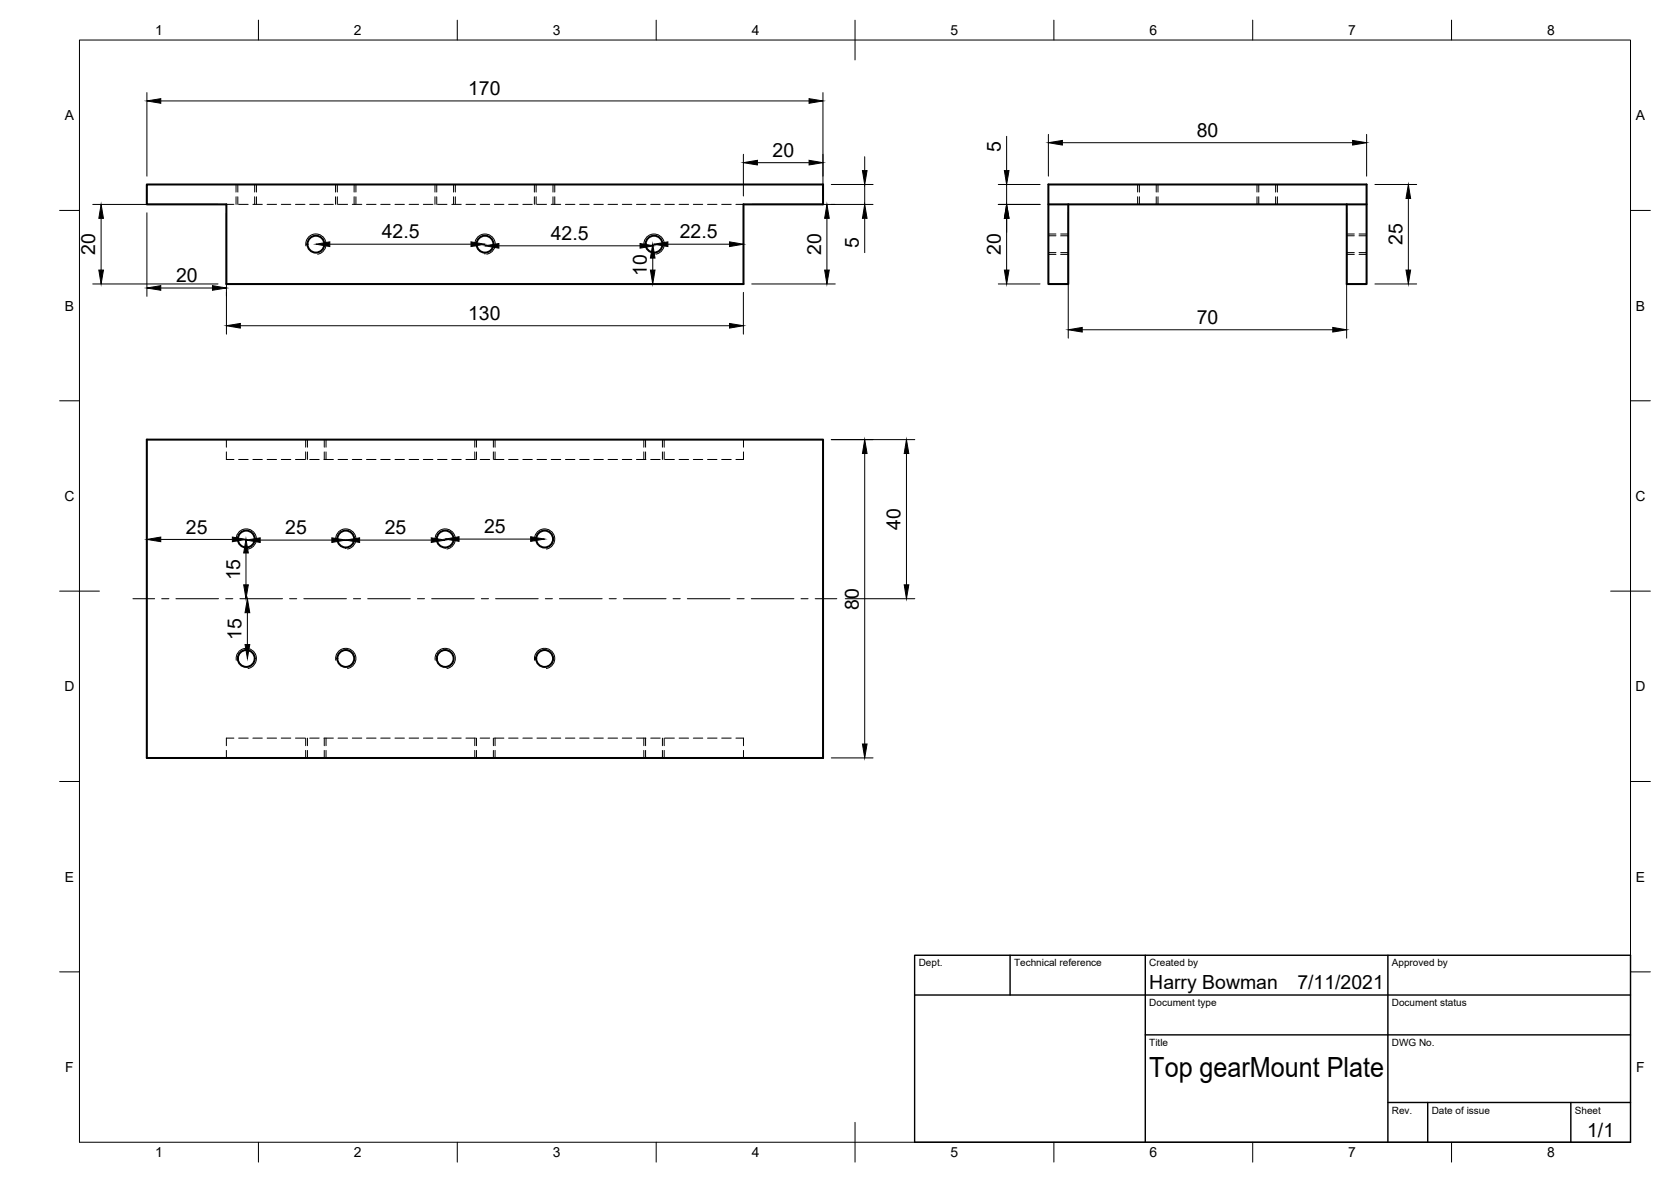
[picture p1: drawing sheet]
<svg xmlns="http://www.w3.org/2000/svg" width="420mm" height="297mm" viewBox="0 0 420 297" stroke-linecap="round" stroke-linejoin="round" font-family="sans-serif">
<!-- layer: Visible -->
<g fill="none" stroke="#000" stroke-width=".51">
<path d="M36.9 46.4h170v5h-20v20h-130v-20h-20zM263.6 51.4h80M268.6 51.4v20h-5v-25h80v25h-5v-20M36.9 110.5h170v80h-170z"/>
<circle cx="79.4" cy="61.4" r="2.13"/>
<circle cx="122" cy="61.4" r="2.13"/>
<circle cx="164.5" cy="61.4" r="2.13"/>
<circle cx="61.9" cy="135.5" r="2.13"/>
<circle cx="86.9" cy="135.5" r="2.13"/>
<circle cx="111.9" cy="135.5" r="2.13"/>
<circle cx="136.9" cy="135.5" r="2.13"/>
<circle cx="61.9" cy="165.5" r="2.13"/>
<circle cx="86.9" cy="165.5" r="2.13"/>
<circle cx="111.9" cy="165.5" r="2.13"/>
<circle cx="136.9" cy="165.5" r="2.13"/>
</g>
<!-- layer: Hidden -->
<g fill="none" stroke="#000" stroke-width=".25">
<path d="M56.9 51.4h1.9M59.8 46.4v1.9M59.8 49.5v1.9M60 51.4h2.4M63.6 51.4h2.4M64 46.4v1.9M64 49.5v1.9M67.2 51.4h2.3M70.7 51.4h2.4M74.3 51.4h2.4M77.9 51.4h2.3M81.4 51.4h2.4"/>
<path d="M84.8 46.4v1.9M84.8 49.5v1.9M85 51.4h2.4M88.6 51.4h2.4M89 46.4v1.9M89 49.5v1.9M92.2 51.4h2.4M95.7 51.4h2.4M99.3 51.4h2.4M102.9 51.4h2.4M106.4 51.4h2.4M109.8 46.4v1.9"/>
<path d="M109.8 49.5v1.9M110 51.4h2.4M113.6 51.4h2.4M114 46.4v1.9M114 49.5v1.9M117.2 51.4h2.3M120.7 51.4h2.4M124.3 51.4h2.4M127.9 51.4h2.4M131.5 51.4h2.3M134.8 46.4v1.9M134.8 49.5v1.9"/>
<path d="M135 51.4h2.4M138.6 51.4h2.4M139 46.4v1.9M139 49.5v1.9M142.2 51.4h2.3M145.8 51.4h2.3M149.3 51.4h2.4M152.9 51.4h2.4M156.5 51.4h2.4M160 51.4h2.4M163.6 51.4h2.4M167.2 51.4h2.4"/>
<path d="M170.8 51.4h2.3M174.3 51.4h2.4M177.9 51.4h2.4M181.5 51.4h2.4M185 51.4h1.9M263.6 59.3h1.9M266.7 59.3h1.9M286.5 46.4v1.9M286.5 49.5v1.9M290.7 46.4v1.9M290.7 49.5v1.9M316.5 46.4v1.9"/>
<path d="M316.5 49.5v1.9M320.7 46.4v1.9M320.7 49.5v1.9M338.6 59.3h1.9M341.7 59.3h1.9M263.6 63.5h1.9M266.7 63.5h1.9M338.6 63.5h1.9M341.7 63.5h1.9M56.9 110.5v1.9M56.9 113.6v1.9h1.9M60 115.5h2.4"/>
<path d="M63.6 115.5h2.4M67.2 115.5h2.3M70.7 115.5h2.4M74.3 115.5h2.4M77.3 110.5v1.9M77.3 113.6v1.9M77.9 115.5h2.3M81.4 115.5h2.4M81.5 110.5v1.9M81.5 113.6v1.9M85 115.5h2.4M88.6 115.5h2.4"/>
<path d="M92.2 115.5h2.4M95.7 115.5h2.4M99.3 115.5h2.4M102.9 115.5h2.4M106.4 115.5h2.4M110 115.5h2.4M113.6 115.5h2.4M117.2 115.5h2.3M119.8 110.5v1.9M119.8 113.6v1.9M120.7 115.5h2.4M124.1 110.5v1.9"/>
<path d="M124.1 113.6v1.9M124.3 115.5h2.4M127.9 115.5h2.4M131.5 115.5h2.3M135 115.5h2.4M138.6 115.5h2.4M142.2 115.5h2.3M145.8 115.5h2.3M149.3 115.5h2.4M152.9 115.5h2.4M156.5 115.5h2.4M160 115.5h2.4"/>
<path d="M162.3 110.5v1.9M162.3 113.6v1.9M163.6 115.5h2.4M166.6 110.5v1.9M166.6 113.6v1.9M167.2 115.5h2.4M170.8 115.5h2.3M174.3 115.5h2.4M177.9 115.5h2.4M181.5 115.5h2.4M186.9 110.5v1.9M186.9 113.6v1.9h-1.9"/>
<path d="M56.9 188.6v1.9M58.8 185.5h-1.9v1.9M60 185.5h2.4M63.6 185.5h2.4M67.2 185.5h2.3M70.7 185.5h2.4M74.3 185.5h2.4M77.3 185.5v1.9M77.3 188.6v1.9M77.9 185.5h2.3M81.4 185.5h2.4M81.5 185.5v1.9"/>
<path d="M81.5 188.6v1.9M85 185.5h2.4M88.6 185.5h2.4M92.2 185.5h2.4M95.7 185.5h2.4M99.3 185.5h2.4M102.9 185.5h2.4M106.4 185.5h2.4M110 185.5h2.4M113.6 185.5h2.4M117.2 185.5h2.3M119.8 185.5v1.9"/>
<path d="M119.8 188.6v1.9M120.7 185.5h2.4M124.1 185.5v1.9M124.1 188.6v1.9M124.3 185.5h2.4M127.9 185.5h2.4M131.5 185.5h2.3M135 185.5h2.4M138.6 185.5h2.4M142.2 185.5h2.3M145.8 185.5h2.3M149.3 185.5h2.4"/>
<path d="M152.9 185.5h2.4M156.5 185.5h2.4M160 185.5h2.4M162.3 185.5v1.9M162.3 188.6v1.9M163.6 185.5h2.4M166.6 185.5v1.9M166.6 188.6v1.9M167.2 185.5h2.4M170.8 185.5h2.3M174.3 185.5h2.4M177.9 185.5h2.4"/>
<path d="M181.5 185.5h2.4M185 185.5h1.9v1.9M186.9 188.6v1.9"/>
</g>
<!-- layer: Visible Narrow -->
<path d="M76.9 61.8a2.56 2.56 0 0 1 2.1-3 2.56 2.56 0 0 1 3 2.1 2.56 2.56 0 0 1-2.1 3M119.4 61.8a2.56 2.56 0 0 1 2.1-3 2.56 2.56 0 0 1 3 2.1 2.56 2.56 0 0 1-2.1 3M161.9 61.8a2.56 2.56 0 0 1 2.1-3 2.56 2.56 0 0 1 3 2.1 2.56 2.56 0 0 1-2.1 3M59.4 135.9a2.55 2.55 0 0 1 2.1-2.9 2.55 2.55 0 0 1 2.9 2 2.55 2.55 0 0 1-2 3M84.4 135.9a2.55 2.55 0 0 1 2.1-2.9 2.55 2.55 0 0 1 3 2 2.55 2.55 0 0 1-2.1 3M109.4 135.9a2.55 2.55 0 0 1 2.1-2.9 2.55 2.55 0 0 1 3 2 2.55 2.55 0 0 1-2.1 3M134.4 135.9a2.55 2.55 0 0 1 2.1-2.9 2.55 2.55 0 0 1 2.9 2 2.55 2.55 0 0 1-2 3M59.4 165.9a2.55 2.55 0 0 1 2.1-2.9 2.55 2.55 0 0 1 2.9 2 2.55 2.55 0 0 1-2 3M84.4 165.9a2.55 2.55 0 0 1 2.1-2.9 2.55 2.55 0 0 1 3 2 2.55 2.55 0 0 1-2.1 3M109.4 165.9a2.55 2.55 0 0 1 2.1-2.9 2.55 2.55 0 0 1 3 2 2.55 2.55 0 0 1-2.1 3M134.4 165.9a2.55 2.55 0 0 1 2.1-2.9 2.55 2.55 0 0 1 2.9 2 2.55 2.55 0 0 1-2 3" fill="none" stroke="#000" stroke-width=".25"/>
<!-- layer: Hidden Narrow -->
<g fill="none" stroke="#000" stroke-width=".25">
<path d="M59.4 46.4v1.9M59.4 49.5v1.9M64.5 46.4v1.9M64.5 49.5v1.9M84.4 46.4v1.9M84.4 49.5v1.9M89.5 46.4v1.9M89.5 49.5v1.9M109.4 46.4v1.9M109.4 49.5v1.9M114.5 46.4v1.9M114.5 49.5v1.9"/>
<path d="M134.4 46.4v1.9M134.4 49.5v1.9M139.5 46.4v1.9M139.5 49.5v1.9M263.6 58.8h1.9M266.7 58.8h1.9M286 46.4v1.9M286 49.5v1.9M291.2 46.4v1.9M291.2 49.5v1.9M316.1 46.4v1.9M316.1 49.5v1.9"/>
<path d="M321.2 46.4v1.9M321.2 49.5v1.9M338.6 58.8h1.9M341.7 58.8h1.9M263.6 63.9h1.9M266.7 63.9h1.9M338.6 63.9h1.9M341.7 63.9h1.9M76.9 110.5v1.9M76.9 113.6v1.9M82 110.5v1.9M82 113.6v1.9"/>
<path d="M119.4 110.5v1.9M119.4 113.6v1.9M124.5 110.5v1.9M124.5 113.6v1.9M161.9 110.5v1.9M161.9 113.6v1.9M167 110.5v1.9M167 113.6v1.9M76.9 185.5v1.9M76.9 188.6v1.9M82 185.5v1.9M82 188.6v1.9"/>
<path d="M119.4 185.5v1.9M119.4 188.6v1.9M124.5 185.5v1.9M124.5 188.6v1.9M161.9 185.5v1.9M161.9 188.6v1.9M167 185.5v1.9M167 188.6v1.9"/>
</g>
<!-- layer: Border -->
<g fill="none" stroke="#000" stroke-width=".25">
<path d="M20 10.1h390v276.9h-390zM65 5.1v5M115 5.1v5M165 5.1v5M215 5.1v10M265 5.1v5M315 5.1v5M365 5.1v5M15 52.9h5M410 52.9h5M15 100.7h5M410 100.7h5"/>
<path d="M15 148.6h10M405 148.6h10M15 196.4h5M410 196.4h5M15 244.2h5M410 244.2h5M65 287v5M115 287v5M165 287v5M215 282.1v9.9M265 287v5M315 287v5"/>
<path d="M365 287v5"/>
</g>
<!-- layer: TitleBlock -->
<path d="M230 240.1h180v46.9h-180zM230 250h180M254 240.1v9.9M288 240.1v46.9M349 240.1v46.9M288 260.1h122M349 277.1h61M359 277.1v9.9M395 277.1v9.9" fill="none" stroke="#000" stroke-width=".36"/>
<!-- layer: Dimensions -->
<g fill="none" stroke="#000" stroke-width=".25">
<path d="M36.9 23.3v21M40.4 25.4h163M186.9 38.8v10.5M206.9 23.3v26M217.4 39.4v3.5M253.1 34.3v8.6M263.6 33.8v10.5M267.1 35.9h73M343.6 33.8v10.5M23.3 51.4h31.5M25.4 54.9v13M36.9 53.5v21"/>
<path d="M56.9 53.5v30.5M189 51.4h30.5M190.4 40.9h13M207.9 54.9v13M209 46.4h10.5M217.4 46.4v5M217.4 54.9v8.6M251 46.4h10.5M251 51.4h10.5M253.1 46.4v5M253.1 54.9v13M268.6 53.5v31.5"/>
<path d="M338.6 53.5v31.5M345.7 46.4h10.5M354.1 49.9v18M23.3 71.4h31.5M40.4 72.4h13M82.9 61.4h35.5M121.9 63.5v.4M125.4 61.8h35.5M162 61.4h.3M164.1 64.9v3M164.4 63.5v.4M167.9 61.4h15.5"/>
<path d="M186.9 73.5v10.5M189 71.4h21M251 71.4h10.5M345.7 71.4h10.5M60.4 81.9h123M272.1 82.9h63M209 110.5h21M217.4 114v73M227.9 114v33M40.4 135.6h18M59.8 135.5h.1M61.8 139v8"/>
<path d="M61.9 137.6v.2M65.4 135.7h18M86.9 137.6v.2M90.4 135.7h18M111.9 137.6v.2M115.4 135.5h18M62.2 154v8M212.5 150.5h17.5M64 165.5h.3M209 190.5h10.5"/>
</g>
<g fill="#000" stroke="#000" stroke-width=".25">
<path d="M36.9 25.4l3.5-.6v1.2zM203.4 24.8l3.5 .6-3.5 .6zM263.6 35.9l3.5-.6v1.2zM340.1 35.3l3.5 .6-3.5 .6zM25.4 51.4l.6 3.5h-1.2zM186.9 40.9l3.5-.6v1.2zM203.4 40.3l3.5 .6-3.5 .6zM207.9 51.4l.6 3.5h-1.2zM216.9 42.9h1.1l-.6 3.5zM217.4 51.4l.6 3.5h-1.1zM253.1 51.4l.6 3.5h-1.2zM252.5 42.9h1.2l-.6 3.5z"/>
<path d="M354.1 46.4l.6 3.5h-1.2zM24.8 67.9h1.2l-.6 3.5zM36.9 72.4l3.5-.6v1.1zM53.4 71.8l3.5 .6-3.5 .5zM79.4 61.4l3.5-.6v1.2zM118.4 60.8l3.5 .6-3.5 .6zM121.9 61.8l3.5-.6v1.2zM160.9 61.2l3.5 .6-3.5 .6zM164.1 61.4l.6 3.5h-1.2zM163.5 67.9h1.2l-.6 3.5zM164.4 61.4l3.5-.6v1.2zM183.4 60.8l3.5 .6-3.5 .6z"/>
<path d="M207.3 67.9h1.2l-.6 3.5zM252.5 67.9h1.2l-.6 3.5zM353.5 67.9h1.2l-.6 3.5zM56.9 81.9l3.5-.6v1.2zM183.4 81.3l3.5 .6-3.5 .6zM268.6 82.9l3.5-.6v1.1zM335.1 82.3l3.5 .6-3.5 .5zM217.4 110.5l.6 3.5h-1.1zM227.9 110.5l.6 3.5h-1.1zM36.9 135.6l3.5-.6v1.1zM58.4 135l3.5 .6-3.5 .5zM61.8 135.5l.6 3.5h-1.1z"/>
<path d="M61.9 135.7l3.5-.5v1.1zM83.4 135.2l3.5 .5-3.5 .6zM86.9 135.7l3.5-.5v1.1zM108.4 135.2l3.5 .5-3.5 .6zM111.9 135.5l3.5-.6v1.1zM133.4 134.9l3.5 .6-3.5 .5zM61.3 147h1.1l-.6 3.5zM62.2 150.5l.6 3.5h-1.2zM227.4 147h1.1l-.6 3.5zM61.6 162h1.2l-.6 3.5zM216.9 187h1.1l-.6 3.5z"/>
</g>
<!-- layer: Center Lines -->
<g fill="none" stroke="#000" stroke-width=".25">
<path d="M33.4 150.5h5.5M40.7 150.5h1.8M44.2 150.5h10.7M56.7 150.5h1.8M60.3 150.5h10.7M72.8 150.5h1.8M76.4 150.5h10.7M88.9 150.5h1.8M92.5 150.5h10.7M105 150.5h1.7M108.5 150.5h10.8M121 150.5h1.8"/>
<path d="M124.6 150.5h10.7M137.1 150.5h1.8M140.7 150.5h10.7M153.2 150.5h1.8M156.8 150.5h10.7M169.2 150.5h1.8M172.8 150.5h10.7M185.3 150.5h1.8M188.9 150.5h10.7M201.4 150.5h1.8M205 150.5h5.4"/>
</g>
<text font-size="7" x="289" y="270.6">Top gearMount Plate</text>
<g font-size="4.9">
<text x="117.7" y="23.9">170</text>
<text x="300.9" y="34.4">80</text>
<text x="194.2" y="39.4">20</text>
<text x="251.7" y="38.2" transform="rotate(-90 251.7 38.2)">5</text>
<text x="96" y="59.9">42.5</text>
<text x="170.9" y="59.9">22.5</text>
<text x="24" y="64" transform="rotate(-90 24 64)">20</text>
<text x="138.5" y="60.3">42.5</text>
<text x="206.5" y="64" transform="rotate(-90 206.5 64)">20</text>
<text x="216" y="62.3" transform="rotate(-90 216 62.3)">5</text>
<text x="251.7" y="64" transform="rotate(-90 251.7 64)">20</text>
<text x="352.7" y="61.6" transform="rotate(-90 352.7 61.6)">25</text>
<text x="44.3" y="70.9">20</text>
<text x="162.7" y="69.2" transform="rotate(-90 162.7 69.2)">10</text>
<text x="117.7" y="80.4">130</text>
<text x="300.9" y="81.4">70</text>
<text x="46.7" y="134.1">25</text>
<text x="71.7" y="134.3">25</text>
<text x="96.7" y="134.3">25</text>
<text x="121.7" y="134">25</text>
<text x="226.5" y="133.1" transform="rotate(-90 226.5 133.1)">40</text>
<text x="60.4" y="145.8" transform="rotate(-90 60.4 145.8)">15</text>
<text x="216" y="153.2" transform="rotate(-90 216 153.2)">80</text>
<text x="60.7" y="160.9" transform="rotate(-90 60.7 160.9)">15</text>
<text x="289" y="248.5">Harry Bowman</text>
<text x="326.2" y="248.5">7/11/2021</text>
<text x="399.1" y="285.7">1/1</text>
</g>
<g font-size="3.5">
<text x="39" y="8.8">1</text>
<text x="89" y="8.8">2</text>
<text x="139" y="8.8">3</text>
<text x="189" y="8.8">4</text>
<text x="239" y="8.8">5</text>
<text x="289" y="8.8">6</text>
<text x="339" y="8.8">7</text>
<text x="389" y="8.8">8</text>
<text x="16.3" y="30.2">A</text>
<text x="411.3" y="30.2">A</text>
<text x="16.3" y="78">B</text>
<text x="411.3" y="78">B</text>
<text x="16.2" y="125.9">C</text>
<text x="411.2" y="125.9">C</text>
<text x="16.2" y="173.7">D</text>
<text x="411.2" y="173.7">D</text>
<text x="16.3" y="221.6">E</text>
<text x="411.3" y="221.6">E</text>
<text x="16.4" y="269.4">F</text>
<text x="411.4" y="269.4">F</text>
<text x="39" y="290.8">1</text>
<text x="89" y="290.8">2</text>
<text x="139" y="290.8">3</text>
<text x="189" y="290.8">4</text>
<text x="239" y="290.8">5</text>
<text x="289" y="290.8">6</text>
<text x="339" y="290.8">7</text>
<text x="389" y="290.8">8</text>
</g>
<g font-size="2.5">
<text x="231" y="242.9">Dept.</text>
<text x="255" y="242.9">Technical reference</text>
<text x="289" y="242.9">Created by</text>
<text x="350" y="242.9">Approved by</text>
<text x="289" y="252.8">Document type</text>
<text x="350" y="252.8">Document status</text>
<text x="289" y="262.9">Title</text>
<text x="350" y="262.9">DWG No.</text>
<text x="350" y="279.9">Rev.</text>
<text x="360" y="279.9">Date of issue</text>
<text x="396" y="279.9">Sheet</text>
</g>
</svg>
